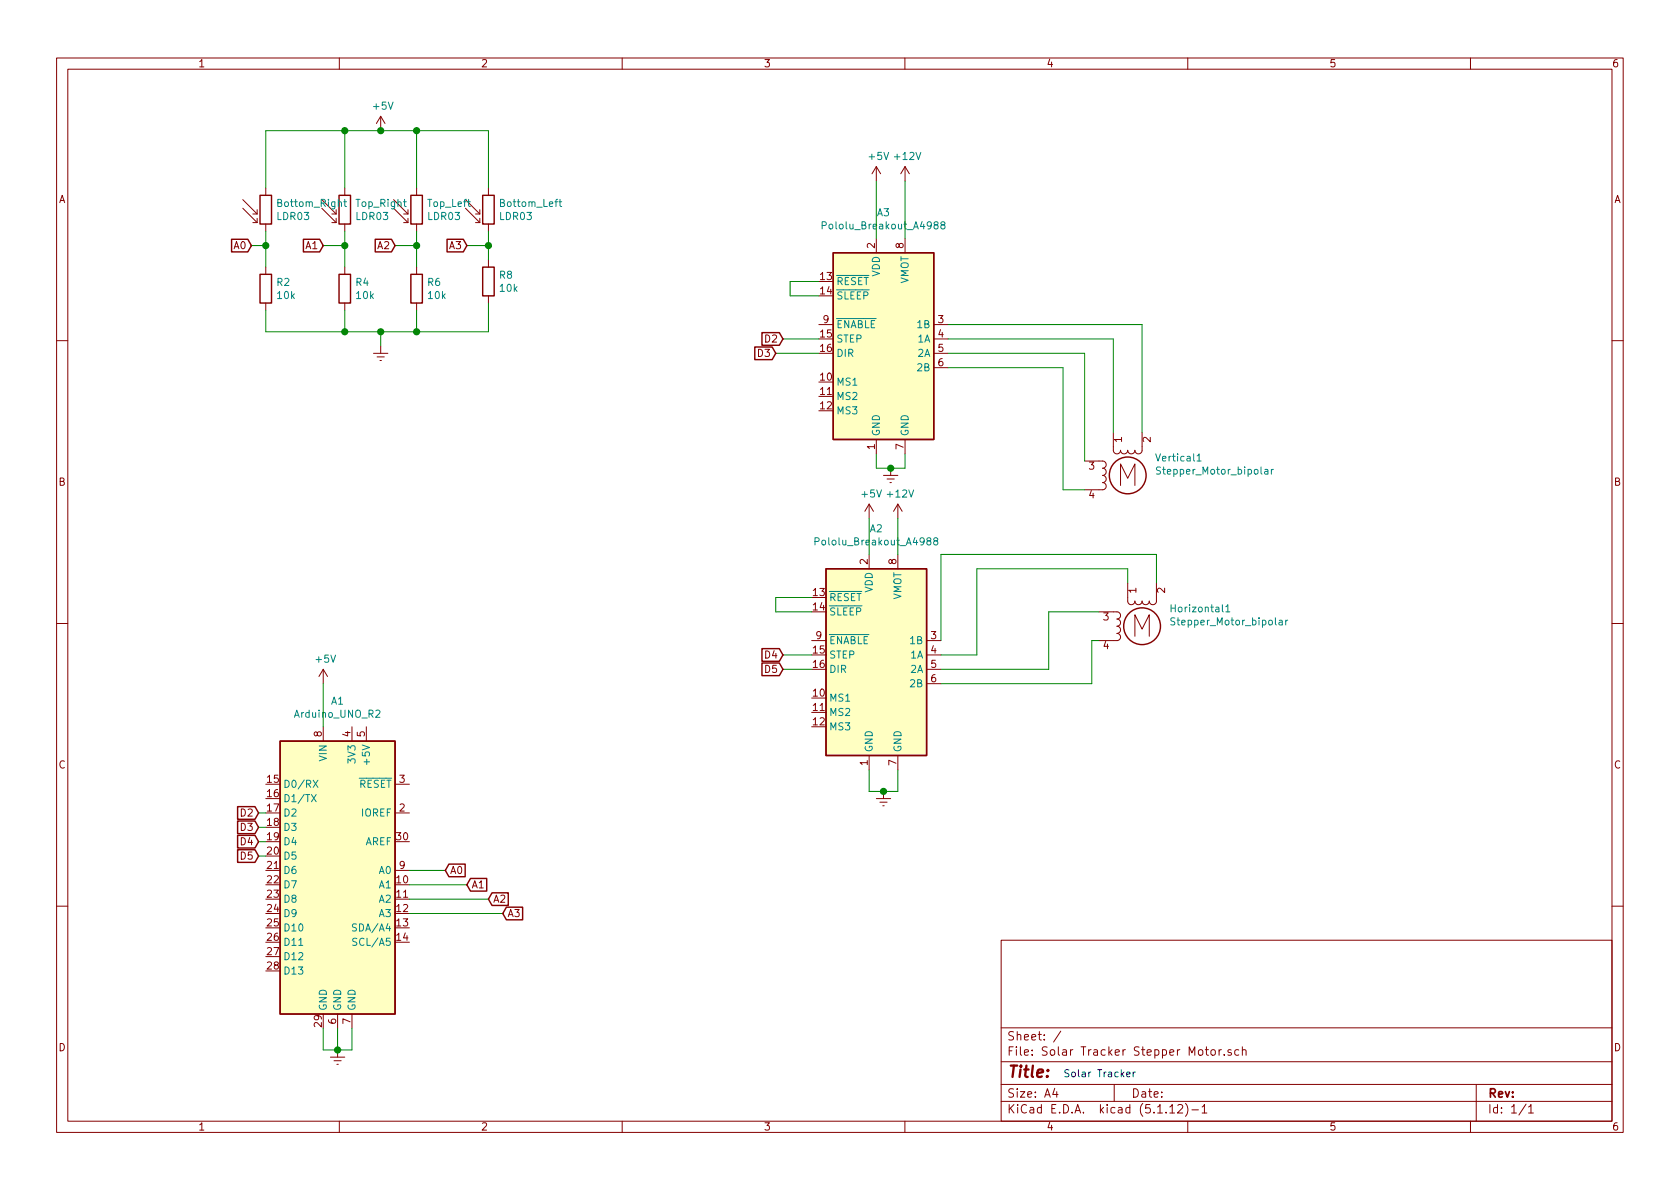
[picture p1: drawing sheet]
EESchema Schematic File Version 4
EELAYER 30 0
EELAYER END
$Descr A4 11693 8268
encoding utf-8
Sheet 1 1
Title ""
Date ""
Rev ""
Comp ""
Comment1 ""
Comment2 ""
Comment3 ""
Comment4 ""
$EndDescr
$Comp
L Driver_Motor:Pololu_Breakout_A4988 A3
U 1 1
P 6100 2350
F 0 "A3" H 6150 3231 50  0000 C CNN
F 1 "Pololu_Breakout_A4988" H 6150 3140 50  0000 C CNN
F 2 "Module:Pololu_Breakout-16_15.2x20.3mm" H 6375 1600 50  0001 L CNN
F 3 "https://www.pololu.com/product/2980/pictures" H 6200 2050 50  0001 C CNN
	1    6100 2350
	1    0    0    -1  
$EndComp
$Comp
L MCU_Module:Arduino_UNO_R2 A1
U 1 1
P 2350 6050
F 0 "A1" H 2350 7231 50  0000 C CNN
F 1 "Arduino_UNO_R2" H 2350 7140 50  0000 C CNN
F 2 "Module:Arduino_UNO_R2" H 2350 6050 50  0001 C CIN
F 3 "https://www.arduino.cc/en/Main/arduinoBoardUno" H 2350 6050 50  0001 C CNN
	1    2350 6050
	1    0    0    -1  
$EndComp
$Comp
L Motor:Stepper_Motor_bipolar Vertical1
U 1 1
P 7850 3300
F 0 "Vertical1" H 8038 3424 50  0000 L CNN
F 1 "Stepper_Motor_bipolar" H 8038 3333 50  0000 L CNN
F 2 "" H 7860 3290 50  0001 C CNN
F 3 "http://www.infineon.com/dgdl/Application-Note-TLE8110EE_driving_UniPolarStepperMotor_V1.1.pdf?fileId=db3a30431be39b97011be5d0aa0a00b0" H 7860 3290 50  0001 C CNN
	1    7850 3300
	1    0    0    -1  
$EndComp
$Comp
L Motor:Stepper_Motor_bipolar Horizontal1
U 1 1
P 7950 4350
F 0 "Horizontal1" H 8138 4474 50  0000 L CNN
F 1 "Stepper_Motor_bipolar" H 8138 4383 50  0000 L CNN
F 2 "" H 7960 4340 50  0001 C CNN
F 3 "http://www.infineon.com/dgdl/Application-Note-TLE8110EE_driving_UniPolarStepperMotor_V1.1.pdf?fileId=db3a30431be39b97011be5d0aa0a00b0" H 7960 4340 50  0001 C CNN
	1    7950 4350
	1    0    0    -1  
$EndComp
$Comp
L Driver_Motor:Pololu_Breakout_A4988 A2
U 1 1
P 6050 4550
F 0 "A2" H 6100 5431 50  0000 C CNN
F 1 "Pololu_Breakout_A4988" H 6100 5340 50  0000 C CNN
F 2 "Module:Pololu_Breakout-16_15.2x20.3mm" H 6325 3800 50  0001 L CNN
F 3 "https://www.pololu.com/product/2980/pictures" H 6150 4250 50  0001 C CNN
	1    6050 4550
	1    0    0    -1  
$EndComp
$Comp
L Sensor_Optical:LDR03 Bottom_Right
U 1 1
P 1850 1450
F 0 "Bottom_Right" H 1920 1496 50  0000 L CNN
F 1 "LDR03" H 1920 1405 50  0000 L CNN
F 2 "OptoDevice:R_LDR_10x8.5mm_P7.6mm_Vertical" V 2025 1450 50  0001 C CNN
F 3 "http://www.elektronica-componenten.nl/WebRoot/StoreNL/Shops/61422969/54F1/BA0C/C664/31B9/2173/C0A8/2AB9/2AEF/LDR03IMP.pdf" H 1850 1400 50  0001 C CNN
	1    1850 1450
	1    0    0    -1  
$EndComp
$Comp
L Sensor_Optical:LDR03 Top_Right
U 1 1
P 2400 1450
F 0 "Top_Right" H 2470 1496 50  0000 L CNN
F 1 "LDR03" H 2470 1405 50  0000 L CNN
F 2 "OptoDevice:R_LDR_10x8.5mm_P7.6mm_Vertical" V 2575 1450 50  0001 C CNN
F 3 "http://www.elektronica-componenten.nl/WebRoot/StoreNL/Shops/61422969/54F1/BA0C/C664/31B9/2173/C0A8/2AB9/2AEF/LDR03IMP.pdf" H 2400 1400 50  0001 C CNN
	1    2400 1450
	1    0    0    -1  
$EndComp
$Comp
L Sensor_Optical:LDR03 Top_Left
U 1 1
P 2900 1450
F 0 "Top_Left" H 2970 1496 50  0000 L CNN
F 1 "LDR03" H 2970 1405 50  0000 L CNN
F 2 "OptoDevice:R_LDR_10x8.5mm_P7.6mm_Vertical" V 3075 1450 50  0001 C CNN
F 3 "http://www.elektronica-componenten.nl/WebRoot/StoreNL/Shops/61422969/54F1/BA0C/C664/31B9/2173/C0A8/2AB9/2AEF/LDR03IMP.pdf" H 2900 1400 50  0001 C CNN
	1    2900 1450
	1    0    0    -1  
$EndComp
$Comp
L Sensor_Optical:LDR03 Bottom_Left
U 1 1
P 3400 1450
F 0 "Bottom_Left" H 3470 1496 50  0000 L CNN
F 1 "LDR03" H 3470 1405 50  0000 L CNN
F 2 "OptoDevice:R_LDR_10x8.5mm_P7.6mm_Vertical" V 3575 1450 50  0001 C CNN
F 3 "http://www.elektronica-componenten.nl/WebRoot/StoreNL/Shops/61422969/54F1/BA0C/C664/31B9/2173/C0A8/2AB9/2AEF/LDR03IMP.pdf" H 3400 1400 50  0001 C CNN
	1    3400 1450
	1    0    0    -1  
$EndComp
$Comp
L Device:R R2
U 1 1
P 1850 2000
F 0 "R2" H 1920 2046 50  0000 L CNN
F 1 "10k" H 1920 1955 50  0000 L CNN
F 2 "" V 1780 2000 50  0001 C CNN
F 3 "~" H 1850 2000 50  0001 C CNN
	1    1850 2000
	1    0    0    -1  
$EndComp
$Comp
L Device:R R4
U 1 1
P 2400 2000
F 0 "R4" H 2470 2046 50  0000 L CNN
F 1 "10k" H 2470 1955 50  0000 L CNN
F 2 "" V 2330 2000 50  0001 C CNN
F 3 "~" H 2400 2000 50  0001 C CNN
	1    2400 2000
	1    0    0    -1  
$EndComp
$Comp
L Device:R R6
U 1 1
P 2900 2000
F 0 "R6" H 2970 2046 50  0000 L CNN
F 1 "10k" H 2970 1955 50  0000 L CNN
F 2 "" V 2830 2000 50  0001 C CNN
F 3 "~" H 2900 2000 50  0001 C CNN
	1    2900 2000
	1    0    0    -1  
$EndComp
$Comp
L Device:R R8
U 1 1
P 3400 1950
F 0 "R8" H 3470 1996 50  0000 L CNN
F 1 "10k" H 3470 1905 50  0000 L CNN
F 2 "" V 3330 1950 50  0001 C CNN
F 3 "~" H 3400 1950 50  0001 C CNN
	1    3400 1950
	1    0    0    -1  
$EndComp
Wire Wire Line
	1850 1600 1850 1700
Wire Wire Line
	2400 1600 2400 1700
Wire Wire Line
	2900 1600 2900 1700
Wire Wire Line
	3400 1600 3400 1700
$Comp
L power:+5V #PWR03
U 1 1
P 2650 900
F 0 "#PWR03" H 2650 750 50  0001 C CNN
F 1 "+5V" H 2665 1073 50  0000 C CNN
F 2 "" H 2650 900 50  0001 C CNN
F 3 "" H 2650 900 50  0001 C CNN
	1    2650 900 
	1    0    0    -1  
$EndComp
Wire Wire Line
	2650 900  2400 900 
Wire Wire Line
	1850 900  1850 1300
Wire Wire Line
	2400 1300 2400 900 
Connection ~ 2400 900 
Wire Wire Line
	2400 900  1850 900 
Wire Wire Line
	2900 1300 2900 900 
Wire Wire Line
	2900 900  2650 900 
Connection ~ 2650 900 
Wire Wire Line
	3400 1300 3400 900 
Wire Wire Line
	3400 900  2900 900 
Connection ~ 2900 900 
Wire Wire Line
	1850 2150 1850 2300
Wire Wire Line
	1850 2300 2400 2300
Wire Wire Line
	3400 2300 3400 2100
Wire Wire Line
	2400 2150 2400 2300
Wire Wire Line
	2900 2150 2900 2300
Connection ~ 2900 2300
Wire Wire Line
	2900 2300 3400 2300
Connection ~ 2400 2300
Wire Wire Line
	2400 2300 2650 2300
$Comp
L power:Earth #PWR04
U 1 1
P 2650 2400
F 0 "#PWR04" H 2650 2150 50  0001 C CNN
F 1 "Earth" H 2650 2250 50  0001 C CNN
F 2 "" H 2650 2400 50  0001 C CNN
F 3 "~" H 2650 2400 50  0001 C CNN
	1    2650 2400
	1    0    0    -1  
$EndComp
Wire Wire Line
	2650 2400 2650 2300
Connection ~ 2650 2300
Wire Wire Line
	2650 2300 2900 2300
$Comp
L power:Earth #PWR08
U 1 1
P 6200 3250
F 0 "#PWR08" H 6200 3000 50  0001 C CNN
F 1 "Earth" H 6200 3100 50  0001 C CNN
F 2 "" H 6200 3250 50  0001 C CNN
F 3 "~" H 6200 3250 50  0001 C CNN
	1    6200 3250
	1    0    0    -1  
$EndComp
$Comp
L power:Earth #PWR07
U 1 1
P 6150 5500
F 0 "#PWR07" H 6150 5250 50  0001 C CNN
F 1 "Earth" H 6150 5350 50  0001 C CNN
F 2 "" H 6150 5500 50  0001 C CNN
F 3 "~" H 6150 5500 50  0001 C CNN
	1    6150 5500
	1    0    0    -1  
$EndComp
$Comp
L power:Earth #PWR02
U 1 1
P 2350 7300
F 0 "#PWR02" H 2350 7050 50  0001 C CNN
F 1 "Earth" H 2350 7150 50  0001 C CNN
F 2 "" H 2350 7300 50  0001 C CNN
F 3 "~" H 2350 7300 50  0001 C CNN
	1    2350 7300
	1    0    0    -1  
$EndComp
Wire Wire Line
	2250 7150 2250 7300
Wire Wire Line
	2250 7300 2350 7300
Wire Wire Line
	2350 7150 2350 7300
Connection ~ 2350 7300
Wire Wire Line
	2450 7150 2450 7300
Wire Wire Line
	2450 7300 2350 7300
Wire Wire Line
	6050 5350 6050 5500
Wire Wire Line
	6050 5500 6150 5500
Wire Wire Line
	6250 5350 6250 5500
Wire Wire Line
	6250 5500 6150 5500
Connection ~ 6150 5500
Wire Wire Line
	6100 3150 6100 3250
Wire Wire Line
	6100 3250 6200 3250
Wire Wire Line
	6300 3150 6300 3250
Wire Wire Line
	6300 3250 6200 3250
Connection ~ 6200 3250
Text GLabel 1750 1700 0    50   Input ~ 0
A0
Wire Wire Line
	1750 1700 1850 1700
Connection ~ 1850 1700
Wire Wire Line
	1850 1700 1850 1850
Text GLabel 2250 1700 0    50   Input ~ 0
A1
Text GLabel 2750 1700 0    50   Input ~ 0
A2
Text GLabel 3250 1700 0    50   Input ~ 0
A3
Wire Wire Line
	2250 1700 2400 1700
Connection ~ 2400 1700
Wire Wire Line
	2400 1700 2400 1850
Wire Wire Line
	2750 1700 2900 1700
Connection ~ 2900 1700
Wire Wire Line
	2900 1700 2900 1850
Wire Wire Line
	3250 1700 3400 1700
Connection ~ 3400 1700
Wire Wire Line
	3400 1700 3400 1800
Text GLabel 3100 6050 2    50   Input ~ 0
A0
Wire Wire Line
	3100 6050 2850 6050
Text GLabel 3250 6150 2    50   Input ~ 0
A1
Text GLabel 3400 6250 2    50   Input ~ 0
A2
Text GLabel 3500 6350 2    50   Input ~ 0
A3
Wire Wire Line
	2850 6150 3250 6150
Wire Wire Line
	2850 6250 3400 6250
Wire Wire Line
	2850 6350 3500 6350
Wire Wire Line
	6600 2250 7950 2250
Wire Wire Line
	7950 2250 7950 3000
Wire Wire Line
	6600 2350 7750 2350
Wire Wire Line
	7750 2350 7750 3000
Wire Wire Line
	6600 2450 7550 2450
Wire Wire Line
	7550 2450 7550 3200
Wire Wire Line
	6600 2550 7400 2550
Wire Wire Line
	7400 2550 7400 3400
Wire Wire Line
	7400 3400 7550 3400
Wire Wire Line
	6550 4450 6550 3850
Wire Wire Line
	6550 3850 8050 3850
Wire Wire Line
	8050 3850 8050 4050
Wire Wire Line
	6550 4550 6800 4550
Wire Wire Line
	6800 4550 6800 3950
Wire Wire Line
	6800 3950 7850 3950
Wire Wire Line
	7850 3950 7850 4050
Wire Wire Line
	6550 4650 7300 4650
Wire Wire Line
	7300 4650 7300 4250
Wire Wire Line
	7300 4250 7650 4250
Wire Wire Line
	6550 4750 7600 4750
Wire Wire Line
	7600 4750 7600 4450
Wire Wire Line
	7600 4450 7650 4450
Wire Wire Line
	5700 1950 5500 1950
Wire Wire Line
	5500 1950 5500 2050
Wire Wire Line
	5500 2050 5700 2050
Wire Wire Line
	5650 4150 5400 4150
Wire Wire Line
	5400 4150 5400 4250
Wire Wire Line
	5400 4250 5650 4250
Text GLabel 5450 2350 0    50   Input ~ 0
D2
Text GLabel 5400 2450 0    50   Input ~ 0
D3
Wire Wire Line
	5700 2350 5450 2350
Wire Wire Line
	5700 2450 5400 2450
Text GLabel 5450 4550 0    50   Input ~ 0
D4
Text GLabel 5450 4650 0    50   Input ~ 0
D5
Wire Wire Line
	5650 4650 5450 4650
Wire Wire Line
	5650 4550 5450 4550
Text GLabel 1800 5650 0    50   Input ~ 0
D2
Text GLabel 1800 5750 0    50   Input ~ 0
D3
Text GLabel 1800 5850 0    50   Input ~ 0
D4
Text GLabel 1800 5950 0    50   Input ~ 0
D5
Wire Wire Line
	1800 5650 1850 5650
Wire Wire Line
	1800 5750 1850 5750
Wire Wire Line
	1800 5850 1850 5850
Wire Wire Line
	1800 5950 1850 5950
$Comp
L power:+5V #PWR01
U 1 1
P 2250 4750
F 0 "#PWR01" H 2250 4600 50  0001 C CNN
F 1 "+5V" H 2265 4923 50  0000 C CNN
F 2 "" H 2250 4750 50  0001 C CNN
F 3 "" H 2250 4750 50  0001 C CNN
	1    2250 4750
	1    0    0    -1  
$EndComp
Wire Wire Line
	2250 5050 2250 4750
$Comp
L power:+5V #PWR06
U 1 1
P 6100 1250
F 0 "#PWR06" H 6100 1100 50  0001 C CNN
F 1 "+5V" H 6115 1423 50  0000 C CNN
F 2 "" H 6100 1250 50  0001 C CNN
F 3 "" H 6100 1250 50  0001 C CNN
	1    6100 1250
	1    0    0    -1  
$EndComp
$Comp
L power:+12V #PWR010
U 1 1
P 6300 1250
F 0 "#PWR010" H 6300 1100 50  0001 C CNN
F 1 "+12V" H 6315 1423 50  0000 C CNN
F 2 "" H 6300 1250 50  0001 C CNN
F 3 "" H 6300 1250 50  0001 C CNN
	1    6300 1250
	1    0    0    -1  
$EndComp
Wire Wire Line
	6100 1650 6100 1250
Wire Wire Line
	6300 1650 6300 1250
$Comp
L power:+5V #PWR05
U 1 1
P 6050 3600
F 0 "#PWR05" H 6050 3450 50  0001 C CNN
F 1 "+5V" H 6065 3773 50  0000 C CNN
F 2 "" H 6050 3600 50  0001 C CNN
F 3 "" H 6050 3600 50  0001 C CNN
	1    6050 3600
	1    0    0    -1  
$EndComp
$Comp
L power:+12V #PWR09
U 1 1
P 6250 3600
F 0 "#PWR09" H 6250 3450 50  0001 C CNN
F 1 "+12V" H 6265 3773 50  0000 C CNN
F 2 "" H 6250 3600 50  0001 C CNN
F 3 "" H 6250 3600 50  0001 C CNN
	1    6250 3600
	1    0    0    -1  
$EndComp
Wire Wire Line
	6050 3600 6050 3850
Wire Wire Line
	6250 3600 6250 3850
Text Notes 7400 7500 0    50   ~ 0
Solar Tracker
$EndSCHEMATC
